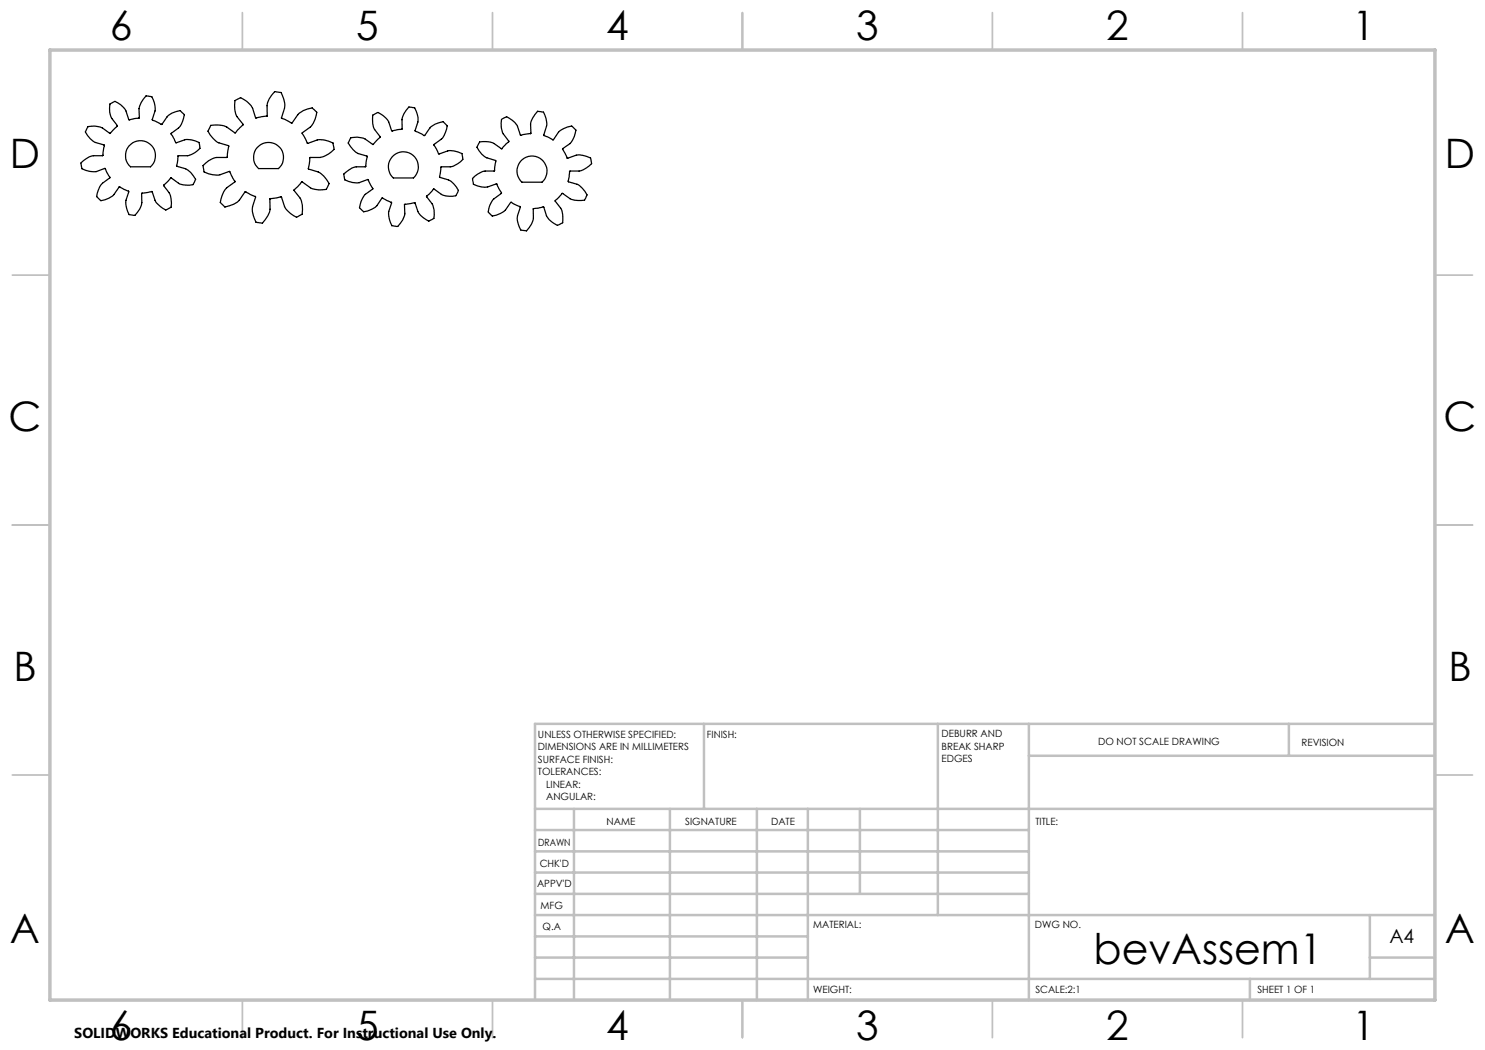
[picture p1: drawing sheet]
<svg xmlns="http://www.w3.org/2000/svg" width="297mm" height="210mm" viewBox="0 0 297 210" stroke-linecap="round" stroke-linejoin="round" font-family="sans-serif">
<g fill="none" stroke="#c0c0c0" stroke-width=".35">
<path d="M48.5 2.5v7.5M98.5 2.5v7.5M148.5 2.5v7.5M198.5 2.5v7.5M248.5 2.5v7.5M2.5 55h7.5M287 55h7.5M2.5 105h7.5M287 105h7.5M2.5 155h7.5M287 155h7.5M48.5 200v7.5"/>
<path d="M98.5 200v7.5M148.5 200v7.5M198.5 200v7.5M248.5 200v7.5"/>
</g>
<g fill="none" stroke="#c0c0c0" stroke-width=".5">
<path d="M140.8 144.8v17M187.6 144.8v38.2M205.8 144.8v55.2M205.8 151.2h81.2M257.8 144.8v6.4M287 144.8h-180v55.2M107 161.8h180M107 178.8h98.8M107 174.5h98.8M107 170.3h98.8M107 166h98.8M114.8 161.8v38.2"/>
<path d="M134 161.8v38.2M151.4 161.8v38.2M161.6 161.8v38.2M172 161.8v17M107 195.8h180M107 191.5h54.6M107 187.3h54.6M107 183h180M250 195.8v4.2M274 191.5h13M274 183v12.8"/>
</g>
<path d="M10 10h277v190h-277z" fill="none" stroke="#c0c0c0" stroke-width=".7"/>
<path d="M22 20.8l.9-.5a3.9 3.9 0 0 1 2.3 1.9l.6 1.7 2.1-.4a4.5 4.5 0 0 1 1.3-4.3l1 .1a3.9 3.9 0 0 1 .8 2.9l-.6 1.8 2 .9a4.4 4.4 0 0 1 3.6-2.8l.8 .7a3.5 3.5 0 0 1-.5 2.1l-.6 .7-1.5 1.1 1 1.9a4.4 4.4 0 0 1 4.6-.1l.2 1.2a4.5 4.5 0 0 1-2.5 1.4l-1.9 .1-.2 2.1a4.4 4.4 0 0 1 3.7 2.6l-.4 .9a3.9 3.9 0 0 1-3-.2l-1.6-1-1.4 1.5a4.4 4.4 0 0 1 1.5 4.3l-1 .6-1.1-.7-1-1-.7-2-2.1 .4a4.4 4.4 0 0 1-1.3 4.4l-1.2-.2-.5-1.2-.1-1.4 .6-2-1.9-.9h-.1a4.4 4.4 0 0 1-3.6 2.7l-.8-.7a3.2 3.2 0 0 1 .7-2.4l1.9-1.4-1-1.9a4.4 4.4 0 0 1-4.6 .1l-.2-1a3.4 3.4 0 0 1 2-1.6l2.3-.1 .3-2.1a4.4 4.4 0 0 1-3.7-2.6l.5-1.1 1.3-.1 1.6 .4 1.5 1.1 1.5-1.6a4.4 4.4 0 0 1-1.5-4.3zM25.8 29.2a3 3 0 0 1 4.4-.2 3 3 0 0 1-.1 4.4h-4a3 3 0 0 1-.3-4.2zM47 20.1l1.1-.6a4.8 4.8 0 0 1 2.4 2.2l.7 1.9 2.2-.5a4.8 4.8 0 0 1 1.5-4.8l1.3 .2 .3 .7a4 4 0 0 1 .4 2.5l-.6 2 2.1 .9a4.9 4.9 0 0 1 4-3l1 .9a4.9 4.9 0 0 1-1.3 2.9l-1.7 1.2 1.2 2.1a4.9 4.9 0 0 1 5-.1l.2 1.3a5.2 5.2 0 0 1-2.8 1.6h-2l-.3 2.3a4.9 4.9 0 0 1 4.1 2.9l-.5 1.2a5 5 0 0 1-3.2-.3l-1.7-1.2-1.6 1.7a4.8 4.8 0 0 1 1.6 4.8l-1.1 .6a5 5 0 0 1-2.4-2.2l-.6-1.9-2.3 .4a4.8 4.8 0 0 1-1.5 4.8l-1.3-.2-.3-.6a4 4 0 0 1-.4-2.5l.6-2-2.1-.9a4.8 4.8 0 0 1-4 3l-.9-.9 .3-1.4 .3-.7 .6-.8 1.7-1.2-1.1-2.1a5 5 0 0 1-5.1 .1l-.2-1.3a4.6 4.6 0 0 1 2.8-1.6h2l.3-2.4a4.8 4.8 0 0 1-4.1-2.9l.6-1.1 1.4-.1 .8 .1 .9 .3 1.8 1.2 1.5-1.7a4.7 4.7 0 0 1-1.6-4.8zM51.4 29.5a3 3 0 0 1 4.4-.1 3 3 0 0 1-.1 4.3h-4a3 3 0 0 1-.3-4.2zM74.5 23l1-.5a3.9 3.9 0 0 1 2.3 1.9l.6 1.8 2-.5a4.5 4.5 0 0 1 1.4-4.3l1 .1a3.9 3.9 0 0 1 .8 2.9l-.6 1.8 1.9 .9a4.5 4.5 0 0 1 3.7-2.8l.2 .2a1.22 1.22 0 0 1 .3 1.9l-.6 1.2-1.7 1.3 .9 1.9h.1a4.4 4.4 0 0 1 4.6-.1v.3a1.25 1.25 0 0 1-.8 1.7l-1.3 .6-2.1 .1-.2 2.1a4.3 4.3 0 0 1 3.7 2.6l-.1 .3a1.29 1.29 0 0 1-1.7 .9l-1.4-.3-1.8-1.2-1.4 1.6a4.5 4.5 0 0 1 1.5 4.3l-1 .5-1.2-.7-.9-1-.7-2-2.1 .4a4.4 4.4 0 0 1-1.3 4.4l-1.2-.2-.5-1.2-.2-1.4 .6-2-1.8-.9h-.1a4.3 4.3 0 0 1-3.7 2.8l-.8-.9 .3-1.2 .7-1.3 1.7-1.2-1.1-1.9a4.4 4.4 0 0 1-4.5 .1l-.2-1.2 1.6-1.2 .9-.2 1.9-.1 .2-2.1a4.4 4.4 0 0 1-3.8-2.6l.6-1.1 1.3-.1 1.3 .3 1.8 1.2 1.4-1.6a4.4 4.4 0 0 1-1.5-4.3zM78.4 31.4a3 3 0 0 1 4.4-.2 3 3 0 0 1-.1 4.4h-4a2.99 2.99 0 0 1-.3-4.2zM100.3 23.9l1-.6 1.1 .8 1 .9 .7 2 2.1-.4a4.3 4.3 0 0 1 1.3-4.3l1 .1a3.7 3.7 0 0 1 .8 2.9l-.5 1.8 1.9 .8a4.3 4.3 0 0 1 3.6-2.7l.9 .8-.3 1.3-.9 1.4-1.5 1.1 .9 1.8h.2a4.3 4.3 0 0 1 4.5 0l.2 1.1-1 .9-1.2 .6h-2.2l-.2 2.2a4.3 4.3 0 0 1 3.7 2.6l-.5 1-1.3 .1-1.4-.2-1.7-1.2-1.4 1.5a4.4 4.4 0 0 1 1.4 4.3l-1 .6-1.1-.7-.6-.5-.5-.8-.6-1.7-2.1 .4a4.5 4.5 0 0 1-1.3 4.4l-1-.2a3.9 3.9 0 0 1-.8-2.9l.6-1.7-2-.9a4.4 4.4 0 0 1-3.6 2.7l-.8-.7a3.7 3.7 0 0 1 1.1-2.8l1.5-1-.9-1.9h-.2a4.4 4.4 0 0 1-4.5 .1v-.3a1.25 1.25 0 0 1 .8-1.8l1.3-.6h2l.3-2.1a4.4 4.4 0 0 1-3.7-2.7l.5-1 1.3-.1 1.4 .3 1.8 1.2 1.3-1.6a4.5 4.5 0 0 1-1.4-4.3zM104.5 31.9a3 3 0 0 1 4.2 .3 3 3 0 0 1-.3 4.2h-4a2.99 2.99 0 0 1 .1-4.5z" fill="none" stroke="#000" stroke-width=".25"/>
<text font-size="8.5" x="218.7" y="192.7">bevAssem1</text>
<g font-size="8.1">
<text x="22" y="8">6</text>
<text x="71.2" y="8">5</text>
<text x="121.2" y="8">4</text>
<text x="171.3" y="8">3</text>
<text x="221.3" y="8">2</text>
<text x="270.5" y="8">1</text>
<text x="2" y="33.6">D</text>
<text x="289" y="33.6">D</text>
<text x="1.7" y="86.1">C</text>
<text x="288.7" y="86.1">C</text>
<text x="2.7" y="136.1">B</text>
<text x="289.7" y="136.1">B</text>
<text x="2" y="188.6">A</text>
<text x="289" y="188.6">A</text>
<text x="22" y="208">6</text>
<text x="71.2" y="208">5</text>
<text x="121.2" y="208">4</text>
<text x="171.3" y="208">3</text>
<text x="221.3" y="208">2</text>
<text x="270.5" y="208">1</text>
</g>
<text font-size="3.9" x="277.9" y="188.5">A4</text>
<text font-size="2.9" x="14.9" y="207.6">SOLIDWORKS Educational Product. For Instructional Use Only.</text>
<g font-size="2">
<text x="107.6" y="147.6">UNLESS OTHERWISE SPECIFIED:</text>
<text x="141.4" y="147.6">FINISH:</text>
<text x="188.3" y="147.5">DEBURR AND</text>
<text x="188.3" y="150">BREAK SHARP</text>
<text x="219.6" y="149">DO NOT SCALE DRAWING</text>
<text x="260.3" y="149.2">REVISION</text>
<text x="107.6" y="150.1">DIMENSIONS ARE IN MILLIMETERS</text>
<text x="107.6" y="152.6">SURFACE FINISH:</text>
<text x="107.6" y="155.1">TOLERANCES:</text>
<text x="188.3" y="152.5">EDGES</text>
<text x="109.2" y="157.6">LINEAR:</text>
<text x="109.2" y="160.1">ANGULAR:</text>
<text x="121.3" y="165">NAME</text>
<text x="137" y="164.9">SIGNATURE</text>
<text x="154.2" y="164.9">DATE</text>
<text x="207.1" y="164.9">TITLE:</text>
<text x="107.6" y="169.1">DRAWN</text>
<text x="107.9" y="173.3">CHK'D</text>
<text x="107.4" y="177.4">APPV'D</text>
<text x="108.1" y="181.8">MFG</text>
<text x="108.5" y="186">Q.A</text>
<text x="162.6" y="185.5">MATERIAL:</text>
<text x="207" y="185.5">DWG NO.</text>
<text x="162.6" y="198.5">WEIGHT:</text>
<text x="207.1" y="198.6">SCALE:2:1</text>
<text x="251.5" y="198.6">SHEET 1 OF 1</text>
</g>
</svg>
